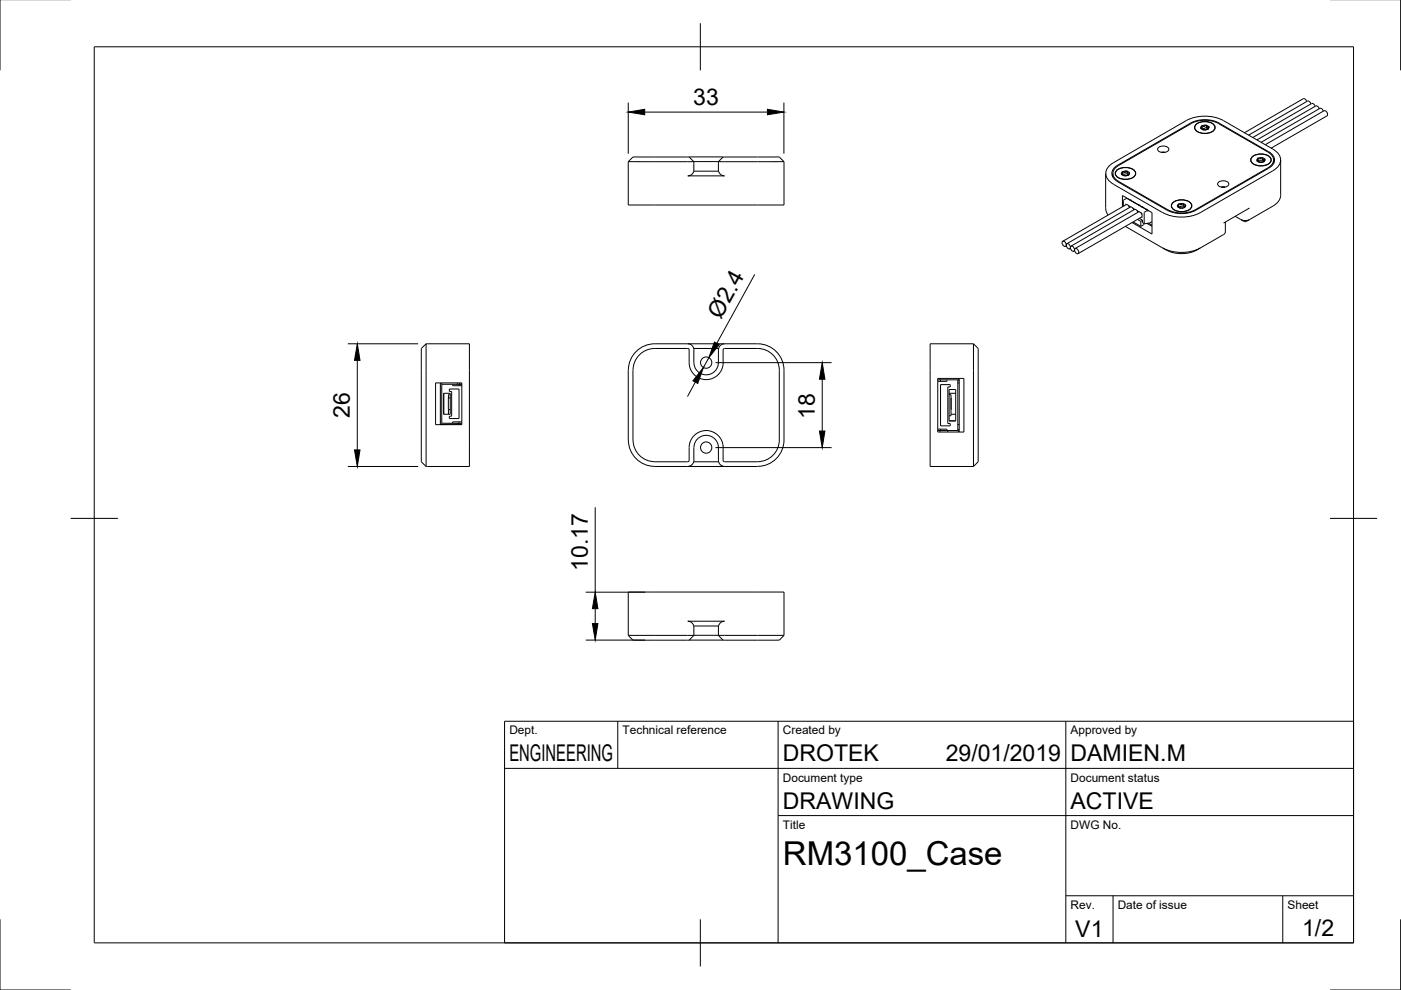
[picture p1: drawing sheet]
<svg xmlns="http://www.w3.org/2000/svg" width="297mm" height="210mm" viewBox="0 0 297 210" stroke-linecap="round" stroke-linejoin="round" font-family="sans-serif">
<!-- layer: Visible -->
<g fill="none" stroke="#000" stroke-width=".21">
<path d="M133.2 34.3v9.2h33v-9.2M146.1 33.3h7.2M146.1 33.3l1 1v2M146.1 33.3h-11.9l-1 1M147.1 36.3h5.3M147.1 36.3a1.3 1.3 0 0 1-1.3 1h7.8a1.3 1.3 0 0 1-1.2-1M152.3 34.3l1-1h11.9l1 1M152.3 34.3h-19.1M152.3 34.3v2M166.2 34.3h-13.9M234.4 36.8v7.5l.2 .6 .3 .7M235.9 36.8v.7"/>
<path d="M235.9 37.3v.1M236.5 36.8h.1M236.7 36.2a3 3 0 0 1 3.8 0 .89 .89 0 0 1-.4 1.4 2.8 2.8 0 0 1-3.6-.6zM236.7 36.1a2.96 2.96 0 0 1 4 .3 1.38 1.38 0 0 1-1.5 1.6 2.6 2.6 0 0 1-2.7-.9v-.7zM237.8 36.9l.5 .3M237.8 36.9l.6 .4M238 36.4v.4l-.2 .1M238 36.4l-.2 .5M238 36.7v.4M238.3 37.2l.1 .1M238.3 37.2h.1M238.8 36.3l-.4 .2-.4-.1"/>
<path d="M238.8 36.3l.2 .1M238.8 36.3l.7 .3M238.8 36.3l-.8 .1M239 36.4l.1 .3 .4-.1M239 36.4v.5M239 36.9h-1M239 36.9l.2 .2M239.2 37v.1M239.5 36.6l-.3 .5-.8 .2M239.5 36.6a.75 .75 0 0 1-1.1 .7M240.8 36.8h.1M245.5 31.4a1.47 1.47 0 0 1 2.3 .2 1.38 1.38 0 0 1-2.4 0z"/>
<path d="M246.2 32.3h.8M251.5 25.6l-15.4 8.9a2.41 2.41 0 0 0-1.7 2.3 2.41 2.41 0 0 0 1.7 2.3l10.4 6M251.5 25.6a8.7 8.7 0 0 1 7.9 0l10.5 6M252.4 26.1a6.7 6.7 0 0 1 6.1 0M252.4 26.1l-15.4 8.9a1.86 1.86 0 0 0-1.3 1.8 1.86 1.86 0 0 0 1.3 1.7l10.5 6.1a6.8 6.8 0 0 0 6.1 0M253.3 27v.1M253.5 26.5a3 3 0 0 1 3.9 0 .89 .89 0 0 1-.4 1.4 2.8 2.8 0 0 1-3.7-.7zM253.5 26.4a2.96 2.96 0 0 1 4.1 .3 1.38 1.38 0 0 1-1.6 1.6 2.6 2.6 0 0 1-2.7-.9v-.7zM254.8 26.7v.4l-.2 .1 .5 .3M254.8 26.7l-.2 .3a.61 .61 0 0 0 .6 .5M254.8 27v.3M255.1 27.5h.1"/>
<path d="M255.7 26.6l-.4 .2-.5-.1M255.7 26.6l.1 .1M255.7 26.6l.6 .3M255.7 26.6l-.9 .1M255.8 26.7l.1 .2h.4M255.8 26.7v.5M255.8 27.2h-.9M255.8 27.2l.3 .2M256.1 27.3v.1M256.1 27.4l-.9 .1M256.3 26.9l-.2 .5M257.6 27v.1"/>
<path d="M258.2 38.8a1.47 1.47 0 0 1 2.3 .2 1.38 1.38 0 0 1-2.4 0zM258.5 26.1l10.5 6.1M258.9 39.7h.8M265.2 33.9h.1M265.4 33.4a3 3 0 0 1 3.9 0 .89 .89 0 0 1-.4 1.4 2.8 2.8 0 0 1-3.7-.7zM265.4 33.3a2.96 2.96 0 0 1 4.1 .3 1.38 1.38 0 0 1-1.6 1.6 2.6 2.6 0 0 1-2.7-1v-.6zM266.5 34.1l.5 .2M266.7 33.6l.5 .1 .4-.3 .1 .2M266.7 33.6v.3l-.2 .2M266.7 33.6l.9-.2 .6 .4M266.7 33.6l-.2 .4M266.7 33.9v.3"/>
<path d="M267 34.3v.1M267.7 34l-1 .1M267.7 33.6l.1 .2h.4M267.7 33.6v.5l.2 .1M267.9 34.2v.1M267.9 34.3h-.9M268.2 33.8l-.3 .5M268.2 33.8a.94 .94 0 0 1-.8 .7 .94 .94 0 0 1-.9-.5M268.8 35.6l-15.4 8.9a6.4 6.4 0 0 1-5.8 0M268.8 35.6a1.77 1.77 0 0 0 1.2-1.7 1.77 1.77 0 0 0-1.2-1.7l-10.5-6a6.4 6.4 0 0 0-5.7 0l-15.5 8.9a1.76 1.76 0 0 0-1.1 1.7 1.76 1.76 0 0 0 1.1 1.6l10.5 6.1M269 35.7l-15.5 8.9M269 32.2a1.86 1.86 0 0 1 1.2 1.7 1.86 1.86 0 0 1-1.2 1.8"/>
<path d="M269.5 33.9h.1M269.9 31.6a2.41 2.41 0 0 1 1.6 2.3 2.41 2.41 0 0 1-1.6 2.3l-15.4 8.9a8.8 8.8 0 0 1-7.9 0M270 33.9v.8M270 34.5h.1M271.5 33.9v7.5a2.82 2.82 0 0 1-1.6 2.3l-5.8 3.3-2.2-1.1M277 21.5l-.3-.5-.4-.1-12.5 7.2M277.2 21.5l-12.5 7.2M277.2 21.4l.4 .1 .3 .5M278.8 22.5l-.3-.5-.4-.1-12.5 7.3M279.7 23.1l-.3-.5-.4-.1-12.5 7.2M280.6 23.6l-.3-.5-.5-.1-12.4 7.2M281.3 24.6l-11.8 6.8"/>
<path d="M281.4 24.6a.71 .71 0 0 0-.7-1.1l-12.4 7.2M225.2 51.2l.2-.1a.68 .68 0 0 1 .6 .5 .68 .68 0 0 1-.2 .7 .79 .79 0 0 1-.6-1.1zM226.1 52.2l-.2 .1M226.1 51.7h.2a.68 .68 0 0 1 .6 .4 .68 .68 0 0 1-.2 .7 .79 .79 0 0 1-.6-1.1zM227 52.7l-.2 .1M227 52.3l.2-.1a.68 .68 0 0 1 .5 .4 .68 .68 0 0 1-.1 .7 .79 .79 0 0 1-.6-1zM227.9 53.2l-.2 .1M227.9 52.8l.2-.1a.68 .68 0 0 1 .5 .4 .68 .68 0 0 1-.1 .7 .79 .79 0 0 1-.6-1zM227.9 52.7l13.5-7.8a.71 .71 0 0 1 .6 1.1l-13.4 7.8M238 43.9v-2.4l6.2 3.6v4.5l-4.2-2.4M238.2 42.5v1.2M238.6 48l7.9 4.6a7.2 7.2 0 0 0 7.3 .4"/>
<path d="M238.6 43.2l.1 .1M238.7 43.3l.1 .1M238.9 42.1l-.7 .4M238.9 42l4.5 2.6M238.9 42v.1M239.1 42.1h.1M239.2 43.6l.2 .1v.3M239.5 43.7h.1M239.5 44l-.3-.5-.4-.1-13.5 7.8M239.5 43.7l.2 .2M239.6 42.4h.1M240.1 44.1l.2 .1"/>
<path d="M240.2 47l1.7 1M240.3 42.8h.1M240.3 42.8l.1 .1M240.3 42.8v.1M240.3 44.2v.3M240.4 44.2h-.1M240.4 44.5l-.3-.5-.5-.1-13.4 7.8M240.4 44.2l.2 .2M240.5 43h.1M240.5 42.9l.1 .1M241 44.6l.2 .1M241.2 46.5l.7 .4"/>
<path d="M241.2 43.3v.1M241.2 43.4h.1M241.2 44.7v.3M241.2 45l-.3-.5-.4-.1-13.4 7.8M241.3 44.7h-.1M241.3 44.7l.1 .1M241.3 44.8l.2 .1M241.4 43.5h.1M241.4 43.4v.1M241.6 46.3l.6 .4M241.9 46.9v1.1M241.9 45.1l.2 .1v.3"/>
<path d="M242.1 43.9h.1M242.1 43.8v.1M242.1 45.9v.3M242.1 45.2v.1M242.2 46.7l-.3 .2M242.2 46.6v.6M242.3 44h.1M242.3 43.9v.1M242.5 47.5l-.6 .5M242.5 47.4v.2M243 44.4h.1M243 44.3v.1"/>
<path d="M243.2 47.4l1 .6M243.3 44.6l-.7 .5 .1 2.3M243.3 44.6h.1M243.4 44.7h.1M243.5 47.3l.7 .4M244.2 47l-.4 .3-1.1 .1-.5-.3M246.6 52.6a8.7 8.7 0 0 0 7.9 0M248.3 43.6v.1M248.6 43.1a3 3 0 0 1 3.8 0 .89 .89 0 0 1-.4 1.4 2.8 2.8 0 0 1-3.6-.7zM248.6 43a2.96 2.96 0 0 1 4 .3 1.38 1.38 0 0 1-1.5 1.6 2.6 2.6 0 0 1-2.7-.9v-.7zM249.7 43.8l.4 .3M249.7 43.8l.6 .3"/>
<path d="M249.9 43.6v.3M250.1 43.8h-.2M250.1 44.1h.2M250.1 44.1h.1M250.8 43.3l.2 .2h.4M250.8 43.3v-.1l-.4 .2-.5-.1v.4l-.2 .1M250.8 43.3v.5M250.9 43.8h-.8M250.9 43.8l.2 .2M251.1 43.9v.1M251.1 44l-.8 .1M251.4 43.5l-.3 .4"/>
<path d="M251.4 43.5a1.11 1.11 0 0 0-1.8 .1l.1 .2M251.4 43.5l-.3 .5M252.6 43.6v.1M254.5 52.6l-.8 .4M259.8 47.1v2.1l-.2 .4-5.1 3M263.1 46.6l1.1 .2 .7-.2M264.9 44.1l-5.5 3.2M90.3 72.9h9.2v26h-9.2M90.3 72.9v26M90.3 72.9l-1 1v24l1 1M134.9 74.5a5.6 5.6 0 0 1 3.9-1.6h21.8a5.6 5.6 0 0 1 5.6 5.6v14.8a5.6 5.6 0 0 1-5.6 5.6h-21.8a5.6 5.6 0 0 1-5.6-5.6v-14.8a5.6 5.6 0 0 1 1.7-4zM145.8 72.9a1.3 1.3 0 0 1 1.3 1.3"/>
<path d="M146.1 76.9v-2.7l-.1-.3h-7.2a4.6 4.6 0 0 0-4.6 4.6v14.8a4.6 4.6 0 0 0 4.6 4.6h7l.3-.3a6.5 6.5 0 0 1 .6-4.7 3.6 3.6 0 0 1 4.1-1.5 3.6 3.6 0 0 1 2.5 3.5M146.1 76.9a3.6 3.6 0 0 0 3.6 3.6 3.6 3.6 0 0 0 3.6-3.6M147.1 73.9h5.3M147.1 74.2v2.7M147.1 76.9a2.59 2.59 0 0 0 2.6 2.6 2.59 2.59 0 0 0 2.6-2.6M153.3 76.9v-2.7l.2-.3h7.1a4.6 4.6 0 0 1 4.6 4.6v14.8a4.6 4.6 0 0 1-4.6 4.6h-7l-.3-.3v-2.7M153.6 72.9a1.3 1.3 0 0 0-1.3 1.3v2.7M206.4 72.9h-9.2v26h9.2M206.4 72.9v26M206.4 72.9l1 1v24l-1 1M92.4 81.2h5.5v8.8h-5.5zM93.4 81.2v8.8l2.4-.1"/>
<path d="M93.7 81.2v8.8M93.7 81.5h4.2M93.7 89.7h4.2M94.1 83.4h1.4v4.4h-1.4zM95.1 86.8v1M95.3 82.5h2v6.2h-2v-.5h.5v-5.2h-.5zM95.5 83.7h-.4v.7M95.5 84.4h-.4v2.4h.4M95.8 89.9v.1M95.8 89.9h2.1M96 81.5v.3h1.9M97 81.2v.3"/>
<path d="M97 89.7v.2M97.2 89.7v.2M97.3 81.5v.3M97.3 89.4v.3M97.4 81.2l.1 .2M97.7 81.4v.1M97.9 89.4h-1.9v.3M147.1 97.9h5.3M147.1 94.9v2.7M147.1 94.9a2.59 2.59 0 0 1 2.6-2.6 2.59 2.59 0 0 1 2.6 2.6v2.7a1.3 1.3 0 0 0 1.3 1.3M147.1 97.6a1.3 1.3 0 0 1-1.3 1.3M198.8 91h2v.3"/>
<path d="M198.8 80.5h4.3v10.8h-4.3M198.8 80.2h5.6v11.4h-5.6zM199.3 80.2v.3M199.3 91.3v.3M199.4 80.5v.3M199.4 81.5h2.1v.5h-.5v7.8h.5v.5h-2.1zM199.4 91v.3M200.8 80.5v.3h-2M200.9 91.3v.3M201.2 83.7h.4v4.5h-.4M201.2 82.6h1.4v6.7h-1.4zM201.2 89.2h1.4"/>
<path d="M201.6 86.8h.1M201.6 84.4h.1M201.6 87.8h1M202.5 89.2v.1M202.6 83.4h-1.3v.3M203.1 81.2h.3M203.1 90h.3M203.2 80.2v.5h.2M203.4 91.1h-.2v.5M203.4 80.2v11.4M133.2 134.7h33M146.1 135.7h7.2"/>
<path d="M147.1 132.7h5.3M147.1 132.7a1.3 1.3 0 0 0-1.3-1h7.8a1.3 1.3 0 0 0-1.2 1M147.1 132.7v2l-1 1M152.3 132.7v2l1 1h11.9l1-1v-9.2h-33v9.2l1 1h11.9"/>
<circle cx="149.7" cy="76.9" r="1.2"/>
<circle cx="149.7" cy="94.9" r="1.2"/>
</g>
<!-- layer: Border -->
<path d="M0 -.1v15M297 -.1v15M20 9.9h267v190h-267zM148.5 4.9v10M15 109.9h10M282 109.9h10M0 194.9v15h15M148.5 194.9v10M297 194.9v15h-15" fill="none" stroke="#000" stroke-width=".21"/>
<!-- layer: TitleBlock -->
<path d="M107 152.9h180v47h-180zM131 152.9v10M165 152.9v47M226 152.9v47M107 162.9h180M165 172.9h122M226 189.9h61M236 189.9v10M272 189.9v10" fill="none" stroke="#000" stroke-width=".21"/>
<!-- layer: Dimensions -->
<g fill="none" stroke="#000" stroke-width=".21">
<path d="M133.2 21.8v10.8M136.7 23.8h26M166.2 21.8v10.8M160 58.2l-8 14.6M73.7 72.9h14.9M75.8 76.4v19M150.3 75.9l-1.2 2M151.7 76.9h24.6M73.7 98.9h14.9M147.4 81l-1.6 3.1M151.7 94.9h24.6M174.3 80.4v11"/>
<path d="M126.2 107.6v18M124.2 135.7h12.6M124.2 125.6h12.6M126.2 129v3.2"/>
</g>
<path d="M133.2 23.8l3.5-.6v1.1zM162.7 23.2l3.5 .6-3.5 .5zM75.8 72.9l.5 3.5h-1.1zM151.5 72.5l1 .6-2.2 2.8zM75.2 95.4h1.1l-.5 3.5zM149.1 77.9l-1.2 3.4-1-.6zM174.3 76.9l.6 3.5h-1.2zM173.7 91.4h1.2l-.6 3.5zM125.6 132.2h1.2l-.6 3.5zM126.2 125.6l.6 3.4h-1.2z" fill="#000" stroke="#000" stroke-width=".21"/>
<text font-size="7" x="166" y="183.4">RM3100_Case</text>
<g font-size="4.9">
<text x="147" y="22.2">33</text>
<text x="152.8" y="67.8" transform="rotate(-61 152.8 67.8)">Ø2.4</text>
<text x="74.2" y="88.6" transform="rotate(-90 74.2 88.6)">26</text>
<text x="172.8" y="88.8" transform="rotate(-90 172.8 88.8)">18</text>
<text x="124.6" y="121.1" transform="rotate(-90 124.6 121.1)">10.17</text>
<text x="108" y="161.4">ENGINEERING</text>
<text x="166" y="161.4">DROTEK</text>
<text x="200.5" y="161.4">29/01/2019</text>
<text x="227" y="161.4">DAMIEN.M</text>
<text x="166" y="171.4">DRAWING</text>
<text x="227" y="171.4">ACTIVE</text>
<text x="228" y="198.6">V1</text>
<text x="276.1" y="198.6">1/2</text>
</g>
<g font-size="2.5">
<text x="108" y="155.7">Dept.</text>
<text x="132" y="155.7">Technical reference</text>
<text x="166" y="155.7">Created by</text>
<text x="227" y="155.7">Approved by</text>
<text x="166" y="165.7">Document type</text>
<text x="227" y="165.7">Document status</text>
<text x="166" y="175.7">Title</text>
<text x="227" y="175.7">DWG No.</text>
<text x="227" y="192.7">Rev.</text>
<text x="237" y="192.7">Date of issue</text>
<text x="273" y="192.7">Sheet</text>
</g>
</svg>
